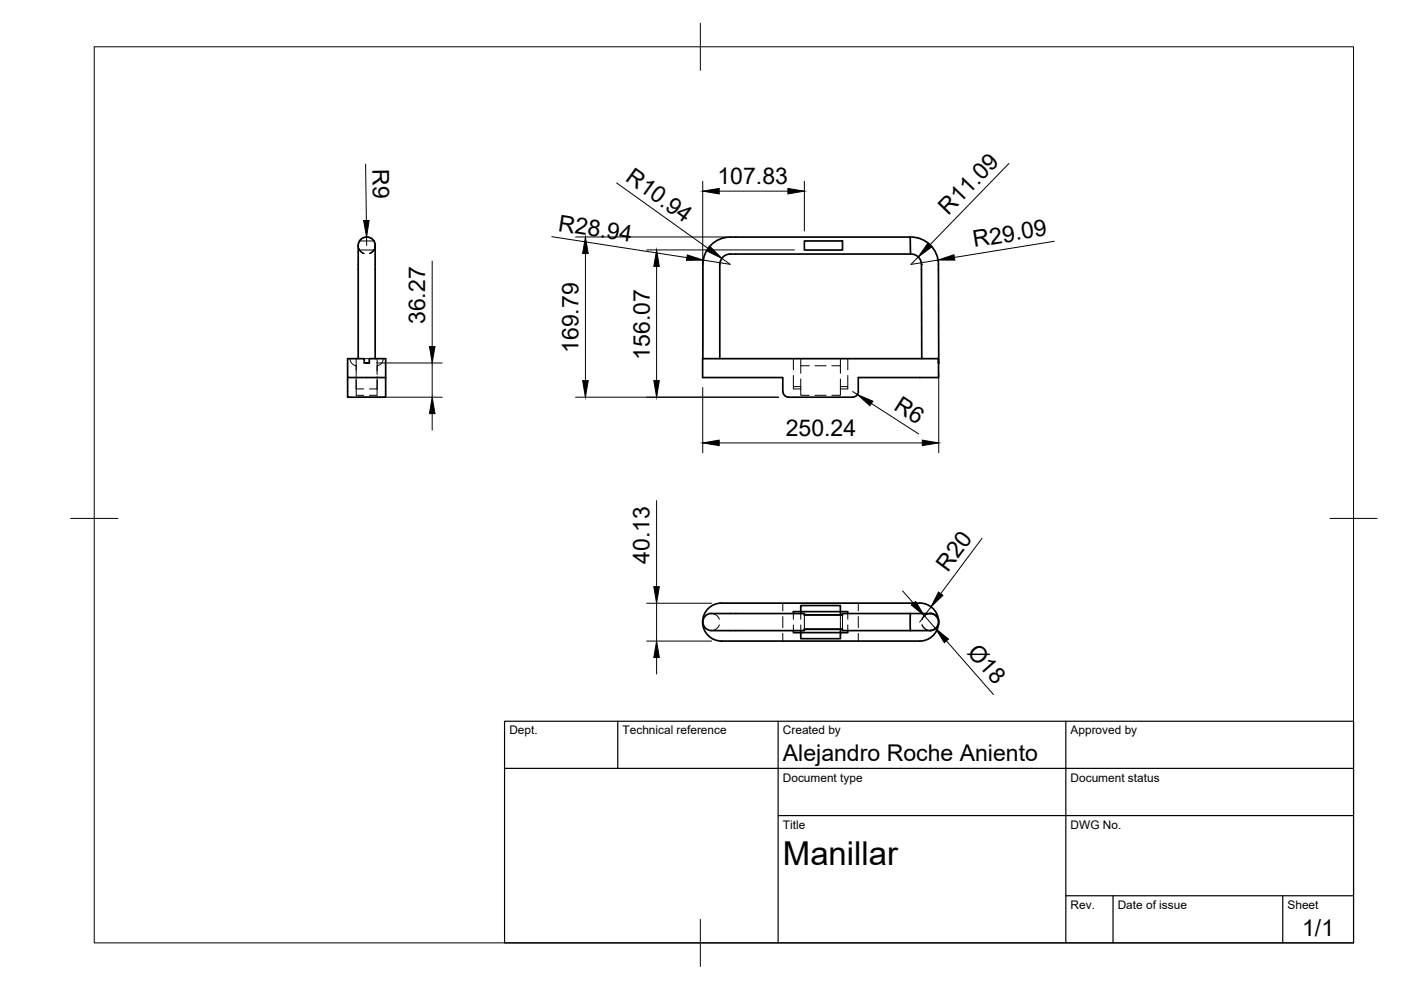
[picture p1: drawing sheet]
<svg xmlns="http://www.w3.org/2000/svg" width="297mm" height="210mm" viewBox="0 0 297 210" stroke-linecap="round" stroke-linejoin="round" font-family="sans-serif">
<!-- layer: Hidden -->
<g fill="none" stroke="#000" stroke-width=".21">
<path d="M75.9 52.1l.3 .9 1 .8-1-.7zM76.2 53h3.1M76.2 51.1h3.1M77.2 50.4l-1 .7a1.81 1.81 0 0 0 1 2.7M78.3 50.4l.9 .6 .3 1.1M79.5 52.1l-.3 1-.9 .7 1-.8zM195.4 56.1h.1M74.2 76a1.54 1.54 0 0 0 1.3 1.5v1.9M75.5 79.6v2.9h1.6M75.5 76v2.4M77.2 76h1.1M80 79.9v2.6h-1.7"/>
<path d="M80 76v2.6M81.3 76a1.54 1.54 0 0 1-1.4 1.5v1.9M168.2 76v2.4M168.2 79.6v2.4M169.8 76v1.5M169.8 77.5v1.7M169.8 77.5h1.8M172.8 77.5h2.4M176.4 77.5h1.8M178.2 76v1.5M178.2 77.5v1.7M179.7 76v2.4"/>
<path d="M179.7 79.6v2.4M198.9 77h.1M198.9 76v1M75.5 80.6v3.2h1.6M79.9 80.6v3.2h-1.6M168.2 82h1.6v.5h-1.6zM169.8 82.5v1.3h1.8M169.8 80.3v1.7M172.8 83.8h2.4M178.2 82h1.5v.5h-1.5zM178.2 82.5v1.3h-1.8M178.2 80.3v1.7"/>
<path d="M150.8 130.1l1 .3 .5 .5 .2 .4M152.5 132.5l-.2 .4-.5 .5-1 .3M166 127.9v1.6M166 130.7v2.4M166 134.3v1.6M168.2 134.1h1.6M168.2 130.1v1.2M168.2 132.5v1.2M169.8 130.1v1.2M169.8 132.5v1.2M170.5 130.4v3M178.2 134.1h1.5"/>
<path d="M178.2 130.4v3M178.6 130.4v3M179.7 130.1v1.2M179.7 132.5v1.2M182 127.9v1.6M182 130.7v2.4M182 134.3v1.6M193 130.1v1.2M193 132.5v1.2M195.5 132.5l.2 .4 .5 .5 1 .3M195.5 132.5l.7 .9 1 .3M197.2 130.1l-1 .3-.5 .5-.2 .4"/>
<path d="M197.2 130.1l-1 .3-.7 .9M198.9 131.4v1"/>
</g>
<!-- layer: Visible -->
<g fill="none" stroke="#000" stroke-width=".36">
<path d="M149 56.1v23.9h17v3M152.6 56.1v19.9M154.8 50.3h38.2M154.8 50.3a5.8 5.8 0 0 0-5.8 5.8M170.5 51.1h8.1v1.9h-8.1zM193 50.3v3.6M193 50.3a5.8 5.8 0 0 1 6 5.7M195.4 56a2.21 2.21 0 0 0-2.3-2.1h-38.3a2.19 2.19 0 0 0-2.2 2.2M195.4 56.1v19.9M199 56.1v20.9l-.1-1h-49.9M75.9 76v-23a2.78 2.78 0 0 1 .9-2.5 1.89 1.89 0 0 1 2.1 .2 1.89 1.89 0 0 1 .6 2v23.3M77.7 77h.1"/>
<path d="M77.7 77h-.5M77.8 77h.5M199 77v3h-17v3a1.15 1.15 0 0 1-1.2 1.2M73.7 80v4.2h8.1v-8.2h-3.5v1h-1.1v-1h-3.5v4h8.1M166 83a1.2 1.2 0 0 0 1.2 1.2M167.2 84.2h13.6M153 127.9h42M153 127.9a4 4 0 0 0-4 4 4 4 0 0 0 4 4h42a4 4 0 0 0 4-3.5M168.2 130.1v-.4h1.6v-1.3h8.4v1.3h1.5v.4M168.2 133.7v.4h1.6v1.3h8.4v-1.3h1.5v-.4M169.8 130.1v-.4h8.4v.7M170.5 130.4h8.1"/>
<path d="M178.2 133.4v.7h-8.4v-.4M193 130.1h-14.4v.3h-8.1v-.3h-18.7a2.78 2.78 0 0 0-2.5 .9 1.93 1.93 0 0 0 .2 2 1.93 1.93 0 0 0 1.9 .7h19.1v-.3h8.1v.3h14.4M193 130.1v3.6M193 133.7h4.2M193 130.1h4.2M195 127.9a4 4 0 0 1 4 3.4 1.76 1.76 0 0 0-1.8-1.2M197.2 130.1a1.81 1.81 0 0 1 1.8 1.8 1.81 1.81 0 0 1-1.8 1.8M199 131.3v1.1M199 132.4a1.87 1.87 0 0 1-1.8 1.3"/>
</g>
<circle cx="169.8" cy="134.1" r=".18" fill="#000"/>
<!-- layer: BORDER -->
<path d="M20 9.9h267v190h-267zM148.5 4.9v10M15 109.9h10M282 109.9h10M148.5 194.9v10" fill="none" stroke="#000" stroke-width=".21"/>
<!-- layer: TITLEBLOCK -->
<path d="M107 152.9h180v47h-180zM131 152.9v10M165 152.9v47M226 152.9v47M107 162.9h180M165 172.9h122M226 189.9h61M236 189.9v10M272 189.9v10" fill="none" stroke="#000" stroke-width=".25"/>
<!-- layer: FD_Dimensions -->
<g fill="none" stroke="#000" stroke-width=".21">
<path d="M77.5 34.8l.2 12M130.7 38.8l19.5 13.9M149 38.4v35.5M170.5 38.4v10.6M213.9 34.7l-16.8 17.3M77.7 50.2v1.8M91.6 55.3v18.2M117 50.2l28.6 4.4M122 50.2h31.9M124.1 53.8v26.9M137.1 53h31.3M139.2 56.5v24.2"/>
<path d="M152.5 40.5h14.5M153 54.8l1.8 1.2-5.7-.8M194.7 54.5l-1.6 1.6 5.8-1M223.5 51.2l-21.1 3.4M79.8 77h13.9M91.6 77v7.2M199 79.1v16.9M75.8 84.2h17.9M91.6 87.7v3.5M122 84.2h43.1M149 82.1v13.9M152.5 93.9h43"/>
<path d="M180.8 83l1 .7M184.7 85.5l10.1 6.5M139.2 106.1v18.3M208.2 114.1l-8.7 11.8M137.1 135.9h13.8M137.1 127.9h13.8M139.2 127.9v8M139.2 139.4v3.5M191.4 125.3l2.3 2.6M196 130.5l2.4 2.8M197.4 128.7l-2.4 3.2M200.7 135.9l9.9 11.3"/>
</g>
<g fill="#000" stroke="#000" stroke-width=".21">
<path d="M149 40.5l3.5-.5v1.1zM167 40l3.5 .5-3.5 .6zM77.1 46.8h1.2l-.6 3.4zM124.1 50.2l.6 3.6h-1.2zM139.2 53l.6 3.5h-1.2zM145.7 54.1l3.4 1.1h-3.6zM150.5 52.3l2.5 2.5-3.1-1.6zM196.7 51.6l.8 .8-2.8 2.1zM198.9 55.1l3.3-1.1 .2 1.2zM91.1 73.5h1.1l-.6 3.5zM91.6 84.2l.6 3.5h-1.1zM123.5 80.7h1.2l-.6 3.5z"/>
<path d="M138.6 80.7h1.2l-.6 3.5zM149 93.9l3.5-.6v1.2zM181.8 83.7l3.3 1.4-.7 .9zM195.5 93.3l3.5 .6-3.5 .6zM139.2 135.9l.6 3.5h-1.2zM138.6 124.4h1.2l-.6 3.5zM193.2 128.3l.9-.8 1.9 3zM199 125.5l.9 .7-2.5 2.5zM198.4 133.3l2.7 2.2-.9 .8z"/>
</g>
<text font-size="7" x="166" y="183.4">Manillar</text>
<g font-size="4.9">
<text x="79" y="35.8" transform="rotate(89 79 35.8)">R9</text>
<text x="132.4" y="38.2" transform="rotate(36 132.4 38.2)">R10.94</text>
<text x="152.1" y="39.1">107.83</text>
<text x="201.1" y="45.8" transform="rotate(-46 201.1 45.8)">R11.09</text>
<text x="118.2" y="48.9" transform="rotate(9 118.2 48.9)">R28.94</text>
<text x="206.6" y="52.4" transform="rotate(-9 206.6 52.4)">R29.09</text>
<text x="90.2" y="68.8" transform="rotate(-90 90.2 68.8)">36.27</text>
<text x="122.7" y="74.9" transform="rotate(-90 122.7 74.9)">169.79</text>
<text x="137.8" y="76.2" transform="rotate(-90 137.8 76.2)">156.07</text>
<text x="189.3" y="86.8" transform="rotate(33 189.3 86.8)">R6</text>
<text x="166.6" y="92.4">250.24</text>
<text x="137.7" y="119.6" transform="rotate(-90 137.7 119.6)">40.13</text>
<text x="201" y="121.4" transform="rotate(-53 201 121.4)">R20</text>
<text x="204.9" y="138.4" transform="rotate(49 204.9 138.4)">Ø18</text>
<text x="166" y="161.4">Alejandro Roche Aniento</text>
<text x="276.1" y="198.6">1/1</text>
</g>
<g font-size="2.5">
<text x="108" y="155.7">Dept.</text>
<text x="132" y="155.7">Technical reference</text>
<text x="166" y="155.7">Created by</text>
<text x="227" y="155.7">Approved by</text>
<text x="166" y="165.7">Document type</text>
<text x="227" y="165.7">Document status</text>
<text x="166" y="175.7">Title</text>
<text x="227" y="175.7">DWG No.</text>
<text x="227" y="192.7">Rev.</text>
<text x="237" y="192.7">Date of issue</text>
<text x="273" y="192.7">Sheet</text>
</g>
</svg>
